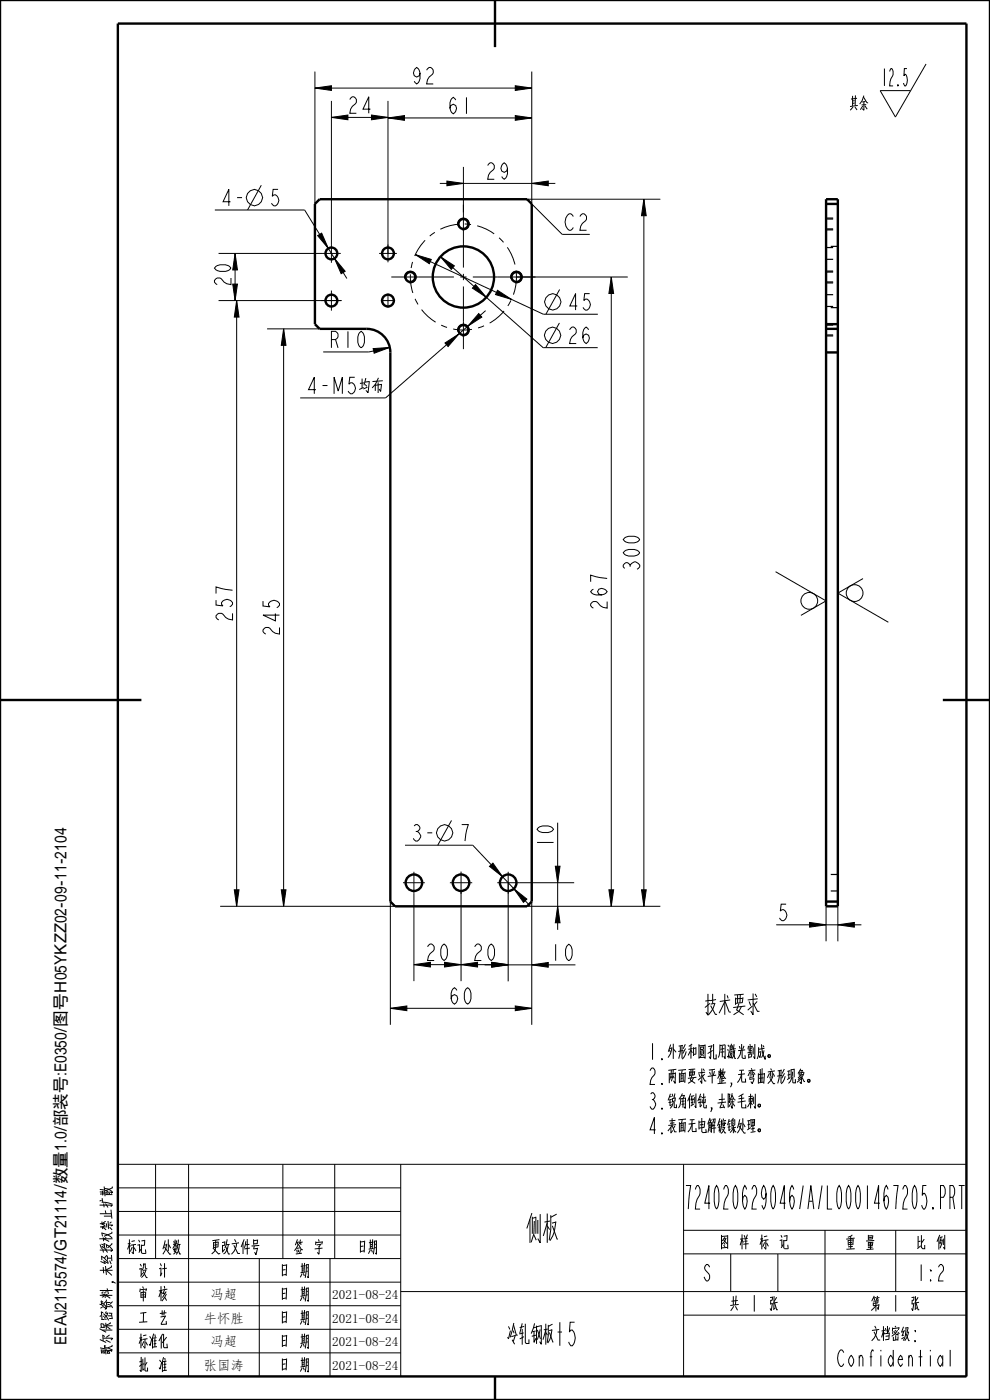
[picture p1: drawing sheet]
<svg xmlns="http://www.w3.org/2000/svg" width="210mm" height="297mm" viewBox="0 0 210 297" stroke-linecap="round" stroke-linejoin="round" font-family="sans-serif">
<g fill="#000">
<path d="M66.8 18.7l3.5-.5v1zM109.3 18.2l3.5 .5-3.5 .5zM70.3 24.9l3.5-.5v1zM82.3 25l3.5-.5v1zM78.8 24.4l3.5 .5-3.5 .5zM94.8 38.4l3.5 .5-3.5 .5zM109.3 24.5l3.5 .5-3.5 .5zM112.8 38.9l3.5-.5v1zM49.9 53.8l.5 3.5h-1zM67.4 50l.8-.5 1.4 3.2zM71 54.8l2.2 2.7-.8 .6zM88.1 54l3.4 1-.4 .9z"/>
<path d="M93.4 54.5l3 1.9-.7 .7zM129.7 58.8l.5 3.5h-1zM136.6 42.3l.5 3.5h-1zM49.4 60.3h1l-.5 3.5zM50.2 63.8l.5 3.5h-1zM60.2 69.8l.5 3.5h-1zM79.2 74l3.5-.3-3.3 1.2zM94.4 72.8l3-2-2.4 2.7zM101.5 66.5l.7 .8-3 1.9zM100.9 60.4l2.3 2.7-3-2zM105.5 61.6l3 1.9-3.4-1zM49.7 188.8h1l-.5 3.5z"/>
<path d="M59.7 188.8h1l-.5 3.5zM103.8 183.8l.8-.7 2 2.9zM109 188.5l2.8 2.2-.8 .7zM118.3 192.3l.5 3.5h-1zM117.8 183.8h1l-.5 3.5zM129.2 188.8h1l-.5 3.5zM136.1 188.8h1l-.5 3.5zM171.7 195.7l3.5 .5-3.5 .5zM177.7 196.2l3.5-.5v1zM82.8 213.9l3.5-.5v1zM87.8 204.6l3.5-.5v1zM97.8 204.6l3.5-.5v1z"/>
<path d="M94.3 204.1l3.5 .5-3.5 .5zM104.3 204.2l3.5 .5-3.5 .5zM104.3 204.1l3.5 .5-3.5 .5zM112.8 204.7l3.5-.5v1zM109.3 213.4l3.5 .5-3.5 .5z"/>
</g>
<g fill="none" stroke="#000" stroke-width=".21">
<path d="M66.8 18.7l3.5-.5v1zM66.8 15.2v28.1M66.8 18.7h46M109.3 18.2l3.5 .5-3.5 .5zM112.8 15.2v28.1l6.5 6.4M186.7 19.2h6.5l-3.3 5.6zM196.4 13.6l-3.2 5.6M55.4 39.3l-2.9 5.2M70.3 24.9l3.5-.5v1zM70.3 21.4v30.4M70.3 24.9h12M78.8 24.4l3.5 .5-3.5 .5z"/>
<path d="M82.3 25l3.5-.5v1zM82.3 21.4v32.4M82.3 25h30.5M93.3 38.9h24.5M94.8 38.4l3.5 .5-3.5 .5zM98.3 35.4v9.6M109.3 24.5l3.5 .5-3.5 .5zM112.8 38.9l3.5-.5v1zM45.6 44.5h19l9 14.6M46.4 53.8h21.9M49.9 53.8l.5 3.5h-1zM49.9 53.8v10"/>
<path d="M67.4 50l.8-.5 1.4 3.2zM71 54.8l2.2 2.7-.8 .6zM85.8 59.1a1.25 1.25 0 0 1 1.1-1.6 1.25 1.25 0 0 1 1.4 1.4 1.25 1.25 0 0 1-1.6 1.1M88.1 54l3.4 1-.4 .9zM88.1 54l27.2 12.7h11.5M93.4 54.5l3 1.9-.7 .7zM93.4 54.5l21.8 19.3h11.6M97.1 47.8a1.25 1.25 0 0 1 1.1-1.5 1.25 1.25 0 0 1 1.3 1.3 1.25 1.25 0 0 1-1.5 1.1M108.3 59.1a1.25 1.25 0 0 1 1.1-1.6 1.25 1.25 0 0 1 1.4 1.4 1.25 1.25 0 0 1-1.6 1.1M109.5 58.8h23.7M111.8 42.3h28.3M129.7 58.8l.5 3.5h-1z"/>
<path d="M129.7 58.8v133.5M136.6 42.3l.5 3.5h-1zM136.6 42.3v150M46.4 63.8h26M49.4 60.3h1l-.5 3.5zM50.2 63.8l.5 3.5h-1zM50.2 63.8v128.5M56.7 69.8h11.1M60.2 69.8l.5 3.5h-1zM60.2 69.8v122.5M79.2 74l3.5-.3-3.3 1.2zM82.7 73.7l-4.4 1h-9.7"/>
<path d="M94.4 72.8l3-2-2.4 2.7zM97.1 70.3a1.25 1.25 0 0 1 1.1-1.5 1.25 1.25 0 0 1 1.3 1.3 1.25 1.25 0 0 1-1.5 1.1M100.9 60.4l2.3 2.7-3-2zM101.5 66.5l.7 .8-3 1.9zM103 65.9l-21.2 18.5h-18.1M105.5 61.6l3 1.9-3.4-1zM118.7 68.5l-2.9 5.3M118.7 61.4l-2.9 5.3M164.5 121.3l10.7 6.2-5.3 3.1M175.2 126.5v1.8M177.7 125v1.8M183.1 122.7l-5.4 3.1 10.7 6.2"/>
<path d="M85.9 179.3h14.4l12.1 12.9M95.8 174.1l-2.9 5.2M118.3 174.5v22.8M46.7 192.3h37.1M49.7 188.8h1l-.5 3.5zM59.7 188.8h1l-.5 3.5zM82.8 191.3v26.1M87.8 189.6v18.5M97.8 189v19.1M103.8 183.8l.8-.7 2 2.9zM107.8 187.3v20.9M109 188.5l2.8 2.2-.8 .7z"/>
<path d="M110.1 187.3h11.7M111.8 192.3h28.3M112.8 191.3v26.1M117.8 183.8h1l-.5 3.5zM118.3 192.3l.5 3.5h-1zM129.2 188.8h1l-.5 3.5zM136.1 188.8h1l-.5 3.5zM164.7 196.2h18M171.7 195.7l3.5 .5-3.5 .5zM175.2 192.3v7.4M177.7 196.2l3.5-.5v1zM177.7 192.3v7.4"/>
<path d="M82.8 213.9l3.5-.5v1zM82.8 213.9h30M87.8 204.6l3.5-.5v1zM87.8 204.6h20M94.3 204.1l3.5 .5-3.5 .5zM97.8 204.6l3.5-.5v1zM102.8 204.7h19.3M104.3 204.2l3.5 .5-3.5 .5zM104.3 204.1l3.5 .5-3.5 .5zM109.3 213.4l3.5 .5-3.5 .5zM112.8 204.7l3.5-.5v1zM25 247h180v45h-180z"/>
<path d="M25 257h60M25 252h60M33 247v20M40 247v45M60 247v20M71 247v20M85 247v45M145 247v45M145.5 251.5h1l-.5 5M147.5 252.3l.4-.8h.2a2.31 2.31 0 0 1-.2 2.9l-.4 2.1h1M201.5 254h.6a2.08 2.08 0 0 0 0-2.5h-.6v5M202.1 254l.4 2.5"/>
<path d="M203.4 251.5h1.2M204 251.5v5M25 277h60M25 272h60M25 267h60M25 262h60M55 267v25M70 267v25M85 274h120M145 279h60M145 266h60M145 261h60"/>
<path d="M155 266v8M165 266v8M175 261v31M190 261v13M25 287h60M25 282h60M179 287l-.4-.6a.98 .98 0 0 0-.8 .8 2.6 2.6 0 0 0 .5 2.7h.3l.4-.6M201.6 286.4v3.5"/>
<circle cx="53.9" cy="41.9" r="1.72"/>
<circle cx="117.2" cy="71.1" r="1.72"/>
<circle cx="117.2" cy="64" r="1.72"/>
<circle cx="171.7" cy="127.5" r="1.78"/>
<circle cx="181.3" cy="125.8" r="1.78"/>
<circle cx="94.3" cy="176.7" r="1.72"/>
</g>
<g fill="none" stroke="#000" stroke-width=".51">
<path d="M0 0h210v297h-210zM25 5h180v287h-180zM105 0v10M67.8 42.3h44l1 1v148l-1 1h-28l-1-1v-116.5a5 5 0 0 0-5-5h-10l-1-1v-25.5zM175.2 42.3h2.5v150h-2.5zM175.2 43.3h2.5M175.2 69.8h2.5M175.2 74.8h2.5M175.2 68.8h2.5M0 148.5h30M200 148.5h10M175.2 191.3h2.5"/>
<path d="M105 292v5"/>
</g>
<path d="M175.2 57.5h1.5M175.2 48.8h1.5M175.2 46.3h1.5M175.2 71.3h1.5M175.2 60h1.5" fill="none" stroke="#000" stroke-width=".25"/>
<!-- layer: 02___PRT_ALL_AXES -->
<g fill="none" stroke="#000" stroke-width=".21">
<path d="M68.3 53.8h4M70.3 51.8v3.9M80.4 53.8h3.8M82.3 51.9v3.7M83 58.8h13.3M97.6 58.8h1.4M98.3 43.5v13.3M98.3 58.1v1.3M100.3 58.8h13.3M68.2 63.8h4.2M70.3 61.6v4.3M80.8 63.8h3"/>
<path d="M82.3 62.3v3M98.3 60.8v13.3M85.5 187.3h4.6M87.8 184.9v4.7M95.4 187.3h4.8M97.8 184.9v4.7M105.5 187.3h4.6M107.8 184.9v4.7"/>
</g>
<g fill="none" stroke="#000" stroke-width=".25">
<path d="M175.2 47.3v1.3h1.5M175.2 52.3v1.1M175.2 54.1v1.1M175.2 56v1.1M175.2 57.8v1.2M175.2 59.7v1.1M175.2 59.8h1.5M175.2 57.7h1.5M175.2 55h1.5M175.2 52.5h1.5M175.2 46.5h1.5M176.2 52.3h1.5v1.1"/>
<path d="M177.7 47.3v1.3M177.7 54.1v1.1M177.7 56v1.1M177.7 57.8v1.2M177.7 59.7v1.1M175.2 61.6v1.1M175.2 63.4v1.1M175.2 69.8v1.3h1.5M175.2 69h1.5M175.2 65h1.5M175.2 62.5h1.5M176.2 65.3h1.5"/>
<path d="M177.7 61.6v1.1M177.7 63.4v1.1M177.7 69.8v1.3M175.2 185.5v2.1M176.2 189h1.5M176.2 185.5h1.5v2.1"/>
</g>
<g fill="none" stroke="#000" stroke-width=".51">
<circle cx="70.3" cy="53.8" r="1.25"/>
<circle cx="82.3" cy="53.8" r="1.25"/>
<circle cx="87" cy="58.8" r="1.05"/>
<circle cx="98.3" cy="58.8" r="6.5"/>
<circle cx="98.3" cy="47.5" r="1.05"/>
<circle cx="109.5" cy="58.8" r="1.05"/>
<circle cx="70.3" cy="63.8" r="1.25"/>
<circle cx="82.3" cy="63.8" r="1.25"/>
<circle cx="98.3" cy="70" r="1.05"/>
<circle cx="87.8" cy="187.3" r="1.75"/>
<circle cx="97.8" cy="187.3" r="1.75"/>
<circle cx="107.8" cy="187.3" r="1.75"/>
</g>
<path d="M109.5 58.8a11.3 11.3 0 0 0-16.5-10 11.3 11.3 0 0 0-1.1 19.3 11.3 11.3 0 0 0 17.6-8v-1.3" fill="none" stroke="#000" stroke-width=".21" stroke-dasharray="1.3 1.3 4 1.3" stroke-linecap="butt"/>
<text font-size="9.1" x="109.3" y="264">侧板</text>
<g font-size="6.5">
<text x="145.6" y="215.6">技术要求</text>
<text x="150.6" y="256.5">724020629046/A/L0001467205.PRT</text>
<text x="104.8" y="285.5">冷轧钢板t5</text>
</g>
<text font-size="4.8" x="186.9" y="18.2">12.5</text>
<g font-size="4.6">
<text x="87" y="17.8">92</text>
<text x="180.1" y="23.6">其余</text>
<text x="73.5" y="24">24</text>
<text x="94.7" y="24.1">61</text>
<text x="102.7" y="38">29</text>
<text x="46.6" y="43.7">4-</text>
<text x="56.9" y="43.7">5</text>
<text x="119.5" y="48.9">C2</text>
<text x="49" y="61.1" transform="rotate(-90 49 61.1)">20</text>
<text x="120.2" y="65.8">45</text>
<text x="69.6" y="73.8">R10</text>
<text x="120.1" y="72.9">26</text>
<text x="64.7" y="83.5">4-M</text>
<text x="73.1" y="83.5">5均布</text>
<text x="135.7" y="121.5" transform="rotate(-90 135.7 121.5)">300</text>
<text x="128.8" y="129.7" transform="rotate(-90 128.8 129.7)">267</text>
<text x="49.3" y="132.2" transform="rotate(-90 49.3 132.2)">257</text>
<text x="59.3" y="135.2" transform="rotate(-90 59.3 135.2)">245</text>
<text x="87" y="178.4">3-</text>
<text x="97.2" y="178.4">7</text>
<text x="117.4" y="180.1" transform="rotate(-90 117.4 180.1)">10</text>
<text x="164.7" y="195.3">5</text>
<text x="90" y="203.8">20</text>
<text x="100" y="203.8">20</text>
<text x="116.5" y="203.8">10</text>
<text x="95" y="213">60</text>
<text x="137.4" y="224.8">1.外形和圆孔用激光割成。</text>
<text x="137.4" y="230.1">2.两面要求平整,无弯曲变形现象。</text>
<text x="137.4" y="235.3">3.锐角倒钝,去除毛刺。</text>
<text x="137.4" y="240.6">4.表面无电解镀镍处理。</text>
<text x="25.6" y="266.2">标记</text>
<text x="33.1" y="266.2">处数</text>
<text x="41.5" y="266.2">更改文件号</text>
<text x="61.2" y="266.2">签 字</text>
<text x="74.6" y="266.2">日期</text>
<text x="150.6" y="265.2">图 样 标 记</text>
<text x="178.2" y="265.2">重 量</text>
<text x="193.2" y="265.2">比 例</text>
<text x="28.2" y="271.2">设 计</text>
<text x="58.2" y="271.2">日 期</text>
<text x="149.1" y="271.7">S</text>
<text x="194.9" y="271.7">1:2</text>
<text x="28.2" y="281.2">工 艺</text>
<text x="28.2" y="276.2">审 核</text>
<text x="58.2" y="281.2">日 期</text>
<text x="58.2" y="276.2">日 期</text>
<text x="154.3" y="278.2">共 1 张</text>
<text x="184.3" y="278.2">第 1 张</text>
<text x="27.4" y="286.2">标准化</text>
<text x="58.2" y="286.2">日 期</text>
<text x="182.3" y="284.6">文档密级:</text>
<text x="28.2" y="291.2">批 准</text>
<text x="58.2" y="291.2">日 期</text>
<text x="179.8" y="289.9">Confidential</text>
</g>
<text font-size="3.9" x="24" y="287.5" transform="rotate(-90 24 287.5)">歌尔保密资料,未经授权禁止扩散</text>
<text font-size="3.5" x="14.1" y="285.4" transform="rotate(-90 14.1 285.4)">EEAJ2115574/GT21114/数量1.0/部装号:E0350/图号H05YKZZ02-09-11-2104</text>
<g font-size="2.8">
<text x="44.7" y="275.6">冯超</text>
<text x="70.4" y="275.6">2021-08-24</text>
<text x="43.3" y="280.6">牛怀胜</text>
<text x="70.4" y="280.6">2021-08-24</text>
<text x="44.7" y="285.6">冯超</text>
<text x="70.4" y="285.6">2021-08-24</text>
<text x="43.3" y="290.6">张国涛</text>
<text x="70.4" y="290.6">2021-08-24</text>
</g>
</svg>
